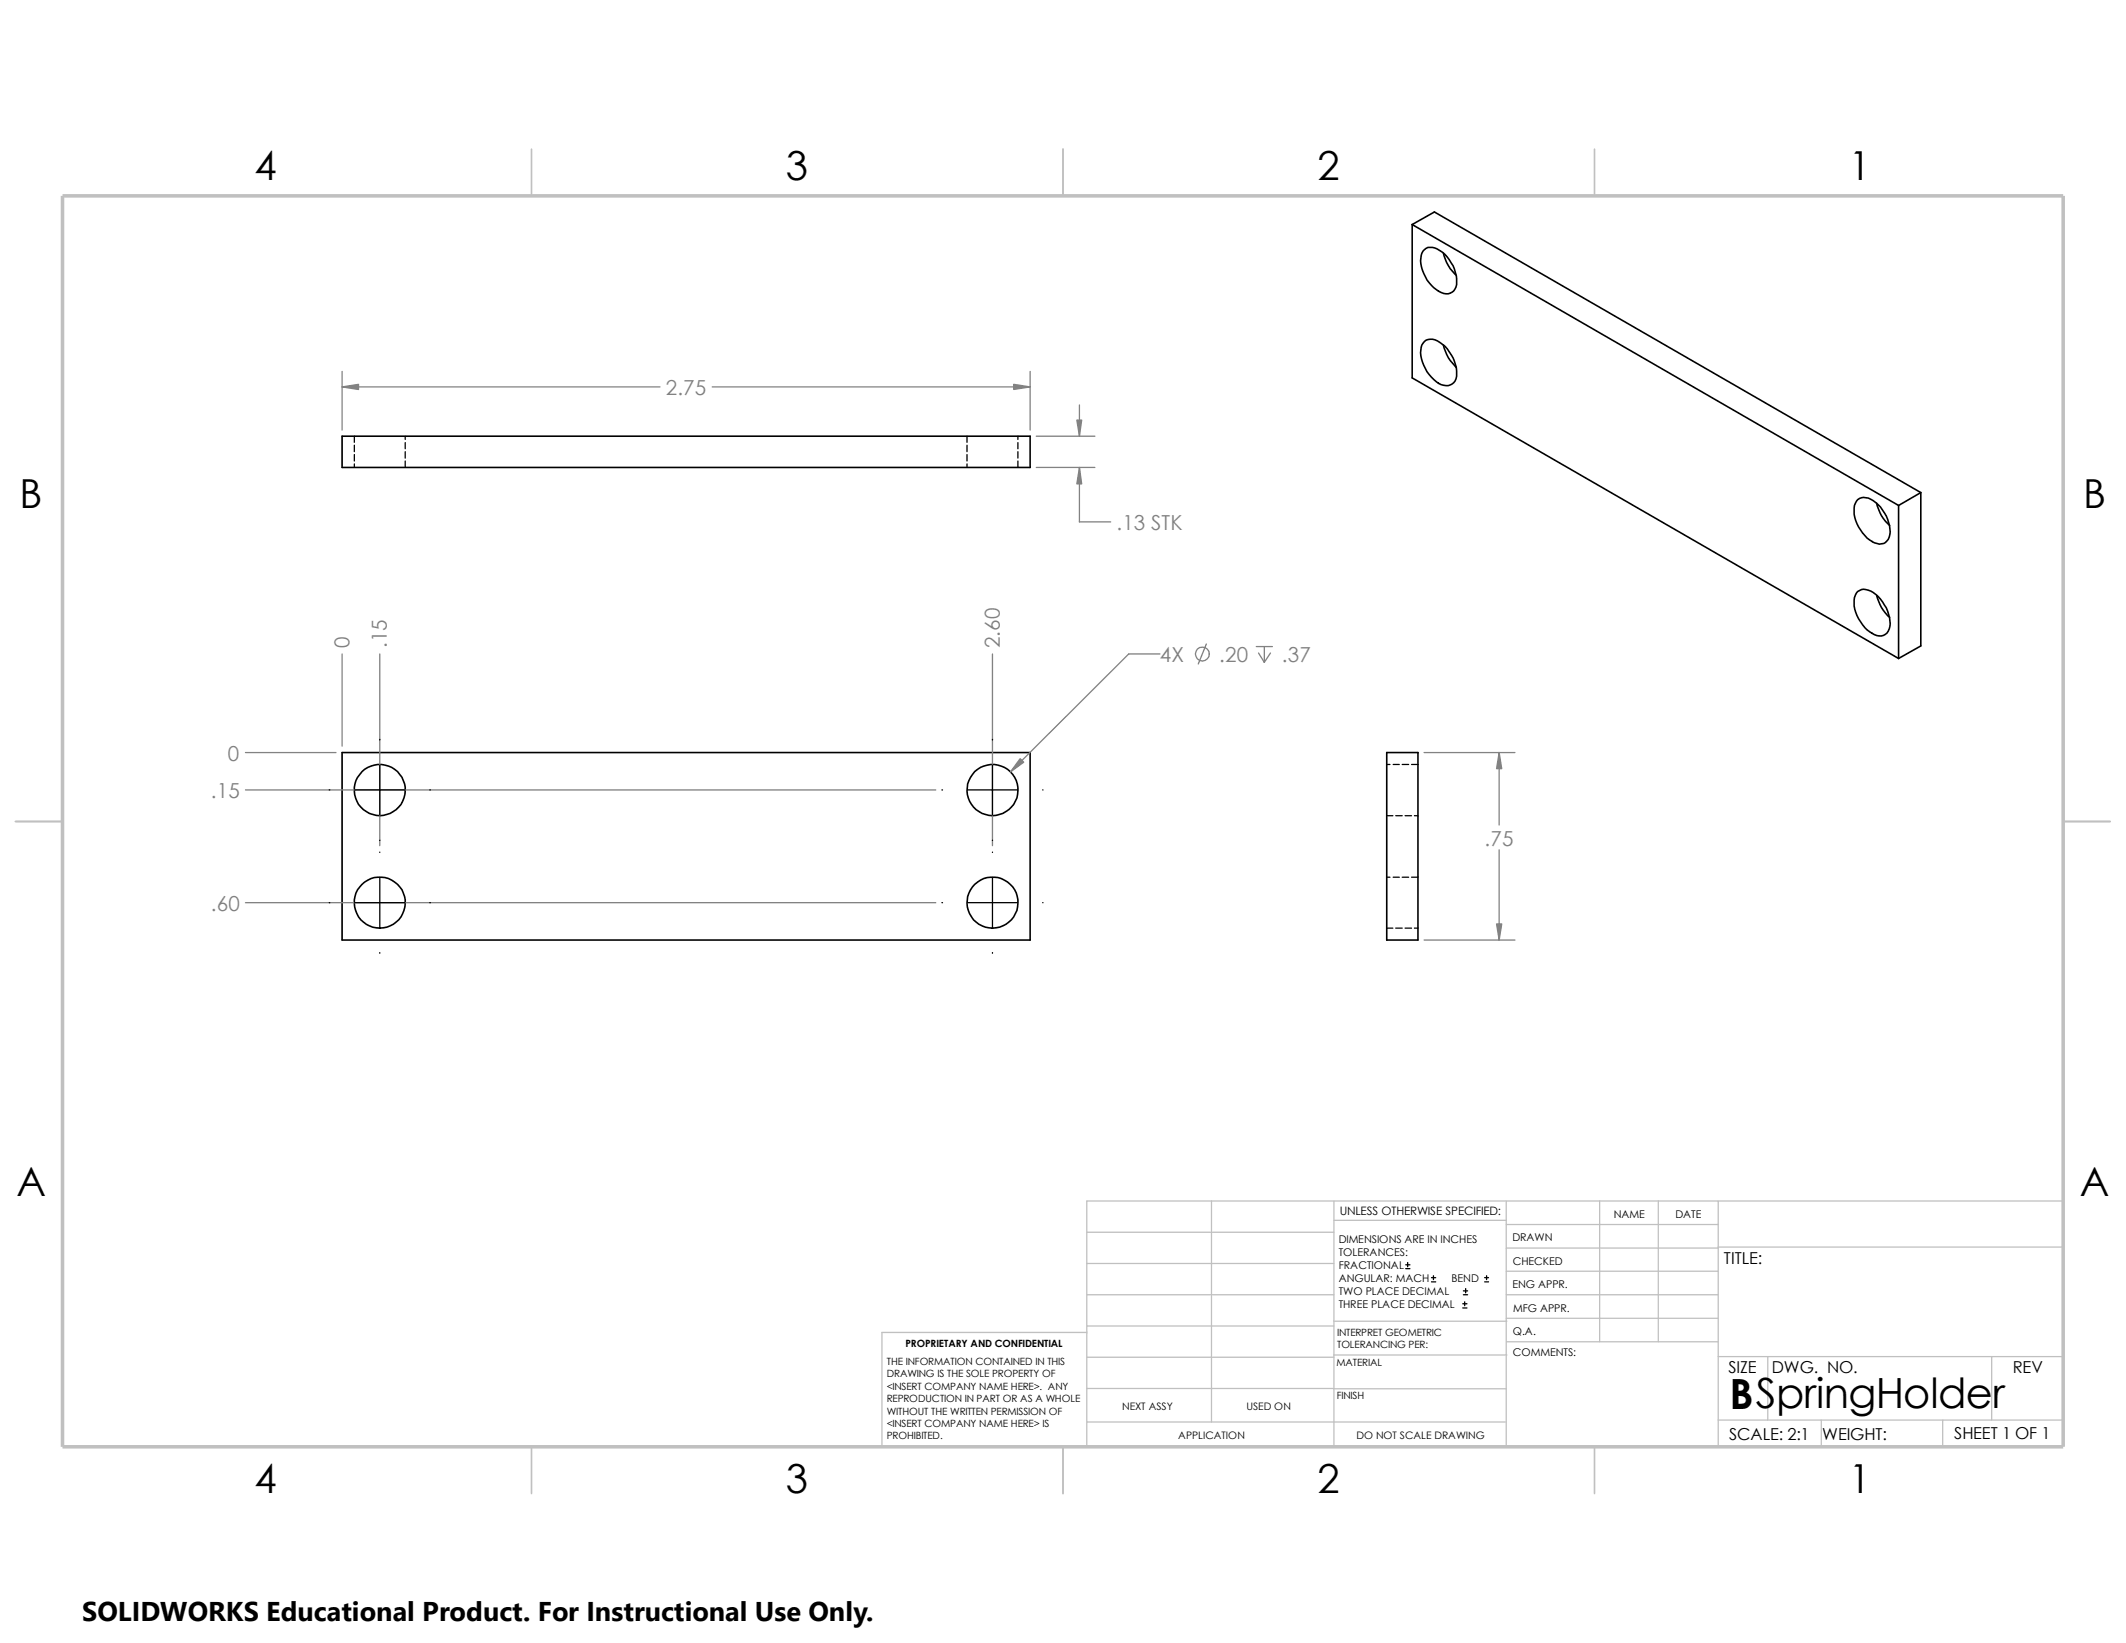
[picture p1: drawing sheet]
<svg xmlns="http://www.w3.org/2000/svg" width="279mm" height="216mm" viewBox="0 0 279 216" stroke-linecap="round" stroke-linejoin="round" font-family="sans-serif">
<g fill="none" stroke="#c0c0c0" stroke-width=".17">
<path d="M159.2 157.8v29.1M175.3 157.8v32.3M198 157.8v32.3M210.2 157.8v18.5M217.9 157.8v18.5M225.8 157.8v32.3M271.1 157.8h-128.3v32.3M142.8 161.9h32.5M142.8 170.1h32.5M142.8 166h32.5M142.8 174.2h32.5M142.8 178.4h32.5"/>
<path d="M142.8 175.1h-26.9v15M175.3 173.6h22.7M175.3 160.4h22.7M175.3 178.1h22.7M198 173.2h27.8M198 170.1h27.8M198 160.9h27.8M198 164h27.8M198 167h27.8M198 176.3h27.8M225.8 163.9h45.3M225.8 178.3h45.3"/>
<path d="M232.3 178.3v8.3M261.7 178.3v8.3M142.8 182.5h32.5M142.8 186.9h55.2M175.3 182.5h22.7M225.8 186.6h45.3M239.4 186.6v3.5M255.3 186.6v3.5"/>
</g>
<path d="M69.8 19.6v6.1M139.7 19.6v6.1M209.5 19.6v6.1M2 107.9h6.2M271.1 107.9h6.2M69.8 190.1v6.2M139.7 190.1v6.2M209.5 190.1v6.2" fill="none" stroke="#c0c0c0" stroke-width=".21"/>
<path d="M8.2 25.7h262.9v164.4h-262.9z" fill="none" stroke="#c0c0c0" stroke-width=".47"/>
<g fill="none" stroke="#000" stroke-width=".21">
<path d="M185.6 29.5l63.9 36.9M185.6 29.5l2.9-1.6 63.9 36.8M185.6 29.5v20.2l63.9 36.8M187 33a1.56 1.56 0 0 1 2.2-.1 4.8 4.8 0 0 1 2.1 4.8 1.42 1.42 0 0 1-2.2 .6 5.1 5.1 0 0 1-2.4-4.4l.2-.6zM189.7 33.3a5.6 5.6 0 0 0 1.6 2.9M45 57.3h90.4v4.1h-90.4zM187.2 44.9a1.76 1.76 0 0 1 2.4 .4 4.8 4.8 0 0 1 1.7 4.5 1.45 1.45 0 0 1-2.2 .6 5.3 5.3 0 0 1-2.4-4.4 1.43 1.43 0 0 1 .5-1.1zM189.7 45.3a5.5 5.5 0 0 0 1.6 3M244.1 65.7a1.89 1.89 0 0 1 2.4 .3 5 5 0 0 1 1.9 4.2 1.35 1.35 0 0 1-2.1 1.1 5 5 0 0 1-2.6-4.9zM244.1 77.7a1.89 1.89 0 0 1 2.4 .4 5 5 0 0 1 1.9 4.2 1.38 1.38 0 0 1-.9 1.2 1.38 1.38 0 0 1-1.5-.3 5 5 0 0 1-2.3-4.7zM246.6 66.1a5.2 5.2 0 0 0 1.7 2.9M246.6 78.2a5.3 5.3 0 0 0 1.7 2.9"/>
<path d="M249.5 66.4v20.1M252.4 64.7v20.2l-2.9 1.6M252.4 64.7l-2.9 1.7M45 98.9h90.4v24.6h-90.4zM182.2 98.9h4.2v24.6h-4.2z"/>
<circle cx="49.9" cy="118.6" r="3.4"/>
<circle cx="49.9" cy="103.8" r="3.4"/>
<circle cx="130.5" cy="103.8" r="3.4"/>
<circle cx="130.5" cy="118.6" r="3.4"/>
</g>
<g fill="none" stroke="#000" stroke-width=".17">
<path d="M46.6 57.3v.8M46.6 58.5v.9M46.6 59.7v.9M53.3 57.3v.4M53.3 58.2v.8M53.3 59.4v.8M127.1 57.3v.8M127.1 58.5v.9M127.1 59.7v.9M133.8 57.3v.4M133.8 58.2v.8M133.8 59.4v.8"/>
<path d="M46.6 61v.4M53.3 60.6v.8M127.1 61v.4M133.8 60.6v.8M49.9 97.2h.1M130.4 97.2h.1M43.3 118.6h.1M43.3 103.8h.1M46.6 118.6h6.6M46.6 103.8h6.6M49.9 100.5v6.6M49.9 110.4h.1"/>
<path d="M49.9 112h.1M49.9 115.3v6.6M56.5 118.6h.1M56.5 103.8h.1M123.8 118.6h.1M123.8 103.8h.1M127.2 118.6h6.5M127.2 103.8h6.5M130.4 100.5v6.6M130.4 110.4h.1M130.4 112h.1M130.4 115.3v6.6"/>
<path d="M137 118.6h.1M137 103.8h.1M182.2 107.2h.8M182.2 100.5h.5M182.2 115.3h.5M183.1 100.5h.8M183.1 115.3h.8M183.4 107.2h.9M184.3 100.5h.8M184.3 115.3h.8M184.7 107.2h.8M185.5 100.5h.9"/>
<path d="M185.5 115.3h.9M185.9 107.2h.5M49.9 125.2v.1M130.4 125.2v.1M182.2 122h.8M183.4 122h.9M184.7 122h.8M185.9 122h.5M184.7 166.7h.6M184.7 166.2h.6M185 165.9v.6M188.1 168.4h.6"/>
<path d="M188.1 167.9h.6M188.4 167.6v.5M192.2 171.9h.6M192.2 171.3h.6M192.3 170.1h.6M192.3 169.6h.6M192.5 171.1v.5M192.6 169.3v.6M195.1 168.4h.5M195.1 167.9h.5M195.4 167.6v.5"/>
</g>
<g fill="none" stroke="#808080" stroke-width=".17">
<path d="M45 48.8v7.7M45 50.8h41.7M93.6 50.8h41.8M135.4 48.8v7.7M136.2 57.3h7.7M141.9 53.2v4.1M136.2 61.4h7.7M141.9 61.4v7.2h4.1M32.3 98.9h11.9M45 85.9v12.1M49.9 85.9v25.2M130.4 85.9v25.2"/>
<path d="M152.4 85.9h-4.1l-15.5 15.5M158.5 84.6l-1 2.6M165.1 85h2.1M165.4 85.8l.8 1.2M166.2 85v2M167 85.8l-.8 1.2M187.2 98.9h11.9M197 98.9v9.5M32.3 103.8h90.7M32.3 118.6h90.7M197 111.7v11.8M187.2 123.5h11.9"/>
<circle cx="158" cy="85.9" r=".91"/>
</g>
<g fill="#808080" stroke="#808080" stroke-width=".17">
<path d="M134.1 99.7l.4 .5-1.7 1.2z"/>
<path d="M133.2 50.5l2.2 .3-2.2 .4z"/>
<path d="M45 50.8l2.1-.3v.7z"/>
<path d="M141.9 61.4l.3 2.2h-.7z"/>
<path d="M141.5 55.2h.7l-.3 2.1z"/>
<path d="M196.7 121.4h.7l-.4 2.1z"/>
<path d="M197 98.9l.4 2.1h-.7z"/>
</g>
<path d="M10.8 209.2h104.1v6.7h-104.1z" fill="#fff"/>
<text font-size="5.5" x="227.3" y="185.2">BSpringHolder</text>
<g font-size="5.3">
<text x="33.4" y="23.7">4</text>
<text x="103.3" y="23.7">3</text>
<text x="173.1" y="23.7">2</text>
<text x="243" y="23.7">1</text>
<text x="2.6" y="66.8">B</text>
<text x="273.8" y="66.8">B</text>
<text x="2.2" y="157.2">A</text>
<text x="273.3" y="157.2">A</text>
<text x="33.4" y="196.2">4</text>
<text x="103.3" y="196.2">3</text>
<text x="173.1" y="196.2">2</text>
<text x="243" y="196.2">1</text>
</g>
<text font-size="3.6" x="10.8" y="213">SOLIDWORKS Educational Product. For Instructional Use Only.</text>
<g font-size="2.7" fill="#808080">
<text x="87.5" y="51.9">2.75</text>
<text x="146.7" y="69.6">.13 STK</text>
<text x="45.9" y="85.2" transform="rotate(-90 45.9 85.2)">0</text>
<text x="50.8" y="85.2" transform="rotate(-90 50.8 85.2)">.15</text>
<text x="131.4" y="85.2" transform="rotate(-90 131.4 85.2)">2.60</text>
<text x="152.4" y="87">4X</text>
<text x="160.2" y="87">.20</text>
<text x="168.5" y="87">.37</text>
<text x="30" y="99.9">0</text>
<text x="27.7" y="104.9">.15</text>
<text x="195.1" y="111.1">.75</text>
<text x="27.7" y="119.7">.60</text>
</g>
<g font-size="2.2">
<text x="226.6" y="166.1">TITLE:</text>
<text x="227.2" y="180.4">SIZE</text>
<text x="232.8" y="180.4">DWG. NO.</text>
<text x="264.5" y="180.5">REV</text>
<text x="227.2" y="189.2">SCALE: 2:1</text>
<text x="239.5" y="189.2">WEIGHT:</text>
<text x="256.8" y="189.1">SHEET 1 OF 1</text>
</g>
<text font-size="1.5" x="176.1" y="159.7">UNLESS OTHERWISE SPECIFIED:</text>
<g font-size="1.4">
<text x="212.1" y="160">NAME</text>
<text x="220.2" y="160.1">DATE</text>
<text x="175.9" y="163.4">DIMENSIONS ARE IN INCHES</text>
<text x="175.9" y="165.1">TOLERANCES:</text>
<text x="175.9" y="166.8">FRACTIONAL</text>
<text x="198.8" y="163.1">DRAWN</text>
<text x="198.8" y="166.3">CHECKED</text>
<text x="175.9" y="171.9">THREE PLACE DECIMAL</text>
<text x="175.9" y="170.2">TWO PLACE DECIMAL</text>
<text x="175.9" y="168.5">ANGULAR: MACH</text>
<text x="190.7" y="168.5">BEND</text>
<text x="198.8" y="169.3">ENG APPR.</text>
<text x="198.8" y="172.4">MFG APPR.</text>
<text x="198.8" y="178.1">COMMENTS:</text>
<text x="198.8" y="175.4">Q.A.</text>
<text x="147.5" y="185.3">NEXT ASSY</text>
<text x="163.8" y="185.3">USED ON</text>
<text x="154.9" y="189.1">APPLICATION</text>
<text x="178.3" y="189.1">DO NOT SCALE DRAWING</text>
</g>
<g font-size="1.3">
<text x="116.5" y="179.3">THE INFORMATION CONTAINED IN THIS</text>
<text x="119" y="177">PROPRIETARY AND CONFIDENTIAL</text>
<text x="175.6" y="179.5">MATERIAL</text>
<text x="175.7" y="175.5">INTERPRET GEOMETRIC</text>
<text x="175.7" y="177.1">TOLERANCING PER:</text>
<text x="116.5" y="181">DRAWING IS THE SOLE PROPERTY OF</text>
<text x="116.5" y="182.6">&lt;INSERT COMPANY NAME HERE&gt;. ANY</text>
<text x="116.5" y="184.2">REPRODUCTION IN PART OR AS A WHOLE</text>
<text x="116.5" y="185.9">WITHOUT THE WRITTEN PERMISSION OF</text>
<text x="175.7" y="183.9">FINISH</text>
<text x="116.5" y="187.5">&lt;INSERT COMPANY NAME HERE&gt; IS</text>
<text x="116.5" y="189.1">PROHIBITED.</text>
</g>
</svg>
